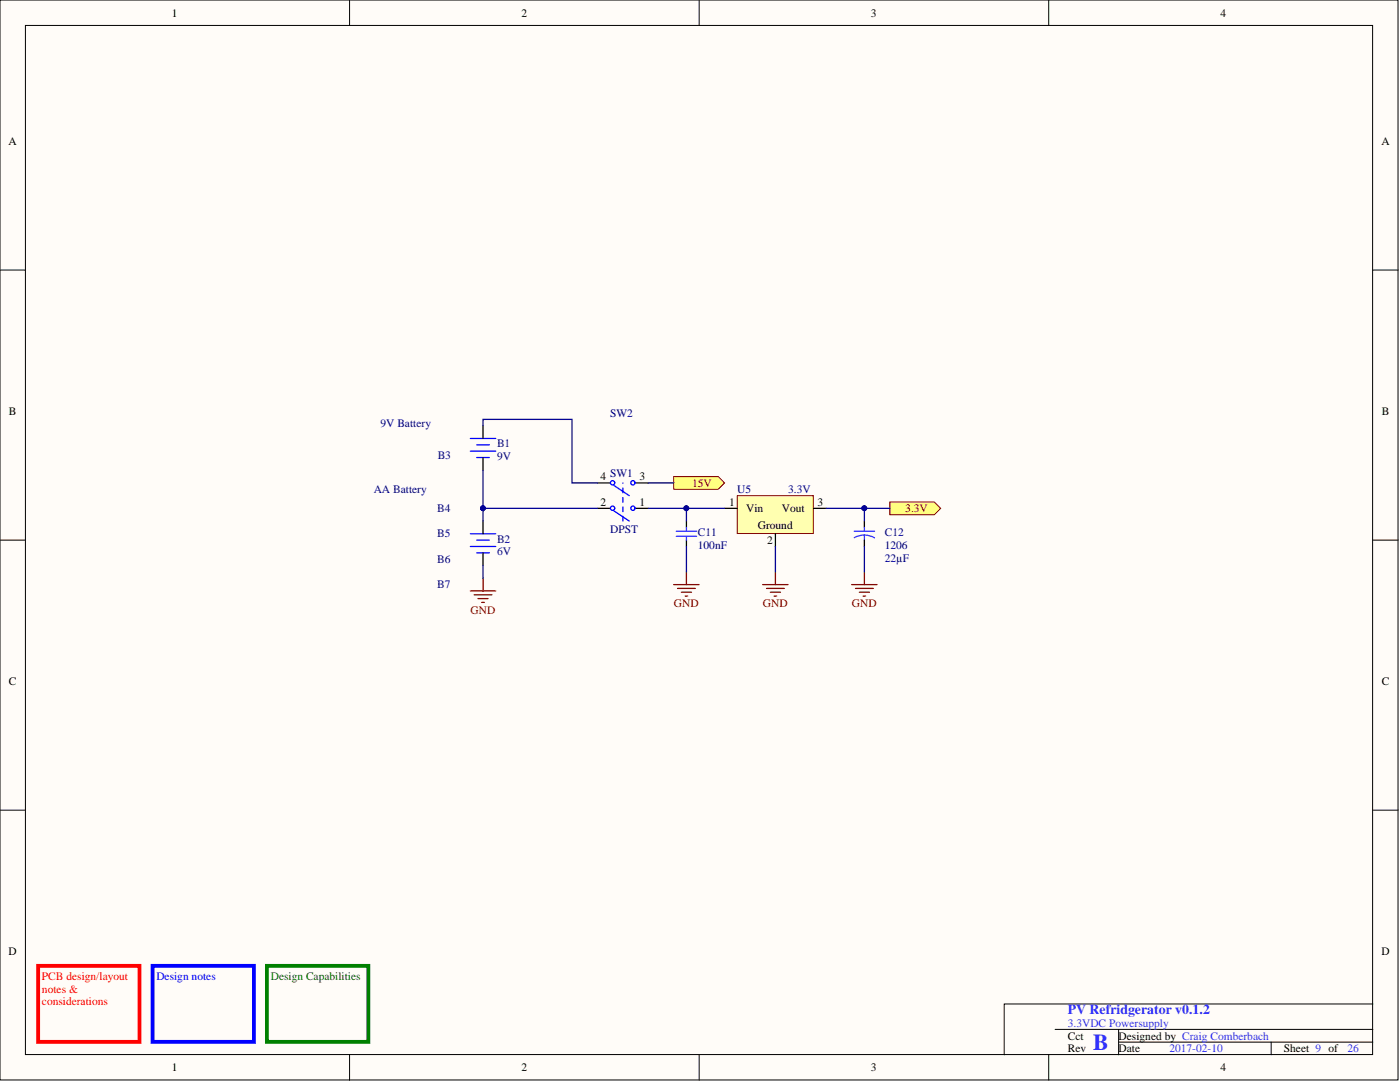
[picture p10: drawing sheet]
<svg xmlns="http://www.w3.org/2000/svg" width="279mm" height="216mm" viewBox="0 0 279 216" stroke-linecap="round" stroke-linejoin="round" font-family="sans-serif">
<g fill="#fffcf8" stroke="#000" stroke-width=".2">
<path d="M0 0h279v215.5h-279z"/>
<path d="M5.1 5.1h268.8v205.3h-268.8z"/>
</g>
<g fill="none" stroke="#000" stroke-width=".2">
<path d="M69.8 0v5.1M139.5 0v5.1M209.3 0v5.1M0 53.9h5.1M274 53.9h5.1M0 107.8h5.1M274 107.8h5.1M0 161.7h5.1M274 161.7h5.1M69.8 210.5v5M139.5 210.5v5M209.3 210.5v5"/>
<path d="M210.6 205.4h63.4M223.2 207.9h50.8M223.2 205.4v5.1M253.7 207.9v2.6M274 200.3h-73.6v10.2"/>
</g>
<path d="M7.6 192.7h20.3v15.2h-20.3z" fill="none" stroke="#f00" stroke-width=".76"/>
<path d="M53.3 192.7h20.2v15.2h-20.2z" fill="none" stroke="#008000" stroke-width=".76"/>
<path d="M30.4 192.7h20.3v15.2h-20.3z" fill="none" stroke="#00f" stroke-width=".76"/>
<g fill="#ffff80" stroke="#800000" stroke-width=".2">
<path d="M134.5 95.1h8.8l1.3 1.3-1.3 1.2h-8.8z" fill-rule="evenodd"/>
<path d="M177.6 100.2h8.9l1.2 1.2-1.2 1.3h-8.9z" fill-rule="evenodd"/>
</g>
<path d="M152.2 116.7h5.1M153 117.4h3.5M153.7 118.2h2.1M154.5 118.9h.5M154.8 114.1v2.6" fill="none" stroke="#800000" stroke-width=".25"/>
<path d="M147.1 98.9h15.2v7.6h-15.2z" fill="#ffffb0" stroke="#800000" stroke-width=".2"/>
<g fill="none" stroke="#000" stroke-width=".25">
<path d="M96.4 85v2.5M96.4 91.3v2.5M119.2 96.4h2.6M126.8 96.4h2.6M96.4 104v2.5M96.4 110.3v2.5M119.2 101.4h2.6M126.8 101.4h2.6M137 104v1.2M137 107.8v1.2M144.6 101.4h2.5M154.8 106.5v2.5"/>
<path d="M162.4 101.4h2.5M172.5 104v1.2M172.5 107.8v1.2"/>
</g>
<path d="M135 106h4M135 107h4M137 105.2v.8M137 107v.8M170.5 106h4M172.5 106.8l.8 .1 1.2 .4M172.5 106.8h-.8l-1.2 .5M172.5 105.2v.8M172.5 106.8v1" fill="none" stroke="#33f" stroke-width=".25"/>
<g fill="none" stroke="#800000" stroke-width=".25">
<path d="M93.9 117.9h5M94.6 118.7h3.6M95.4 119.4h2M96.4 115.4v2.5M134.5 116.7h5M135.2 117.4h3.6M136 118.2h2M136.7 118.9h.5M137 114.1v2.6M170 116.7h5M170.7 117.4h3.6M171.5 118.2h2"/>
<path d="M172.3 118.9h.5M172.5 114.1v2.6M96.1 120.2h.6"/>
</g>
<g fill="none" stroke="#00f" stroke-width=".25">
<path d="M93.9 87.5h5M93.9 90h5M95.1 88.8h2.6M95.1 91.3h2.6M122.5 96.9l3.1 2M93.9 106.5h5M93.9 109h5M95.1 107.8h2.6M95.1 110.3h2.6M122.5 101.9l3.1 2.1"/>
<circle cx="122.3" cy="96.3" r=".43"/>
<circle cx="126.3" cy="96.3" r=".43"/>
<circle cx="122.3" cy="101.4" r=".43"/>
<circle cx="126.3" cy="101.4" r=".43"/>
</g>
<path d="M124.3 104v-7.6" fill="none" stroke="#00f" stroke-width=".25" stroke-dasharray=".9 .9"/>
<path d="M96.4 85v-1.3h17.8v12.7h5M96.4 93.8v10.2M129.4 96.4h5.1M96.4 101.4h22.8M96.4 112.8v2.6M129.4 101.4h7.6M137 109v5.1M144.6 101.4h-7.6v2.6M154.8 109v5.1M164.9 101.4h12.7M172.5 101.4v2.6M172.5 109v5.1" fill="none" stroke="#000080" stroke-width=".25"/>
<g fill="#000080" stroke="#000080" stroke-width=".2">
<circle cx="137" cy="101.4" r=".48"/>
<circle cx="172.5" cy="101.4" r=".48"/>
<circle cx="96.4" cy="101.4" r=".48"/>
</g>
<text font-size="4.6" fill="#33f" x="218.2" y="209.5">B</text>
<text font-size="2.7" fill="#33f" x="213.1" y="202.3">PV Refridgerator v0.1.2</text>
<g font-size="2.3">
<text x="34.3" y="3.3">1</text>
<text x="104.1" y="3.3">2</text>
<text x="173.8" y="3.3">3</text>
<text x="243.6" y="3.3">4</text>
<text x="1.7" y="29">A</text>
<text x="275.7" y="29">A</text>
<text x="1.8" y="82.9">B</text>
<text x="275.8" y="82.9">B</text>
<text x="119.9" y="95.9">4</text>
<text x="127.6" y="95.9">3</text>
<text x="119.9" y="100.9">2</text>
<text x="127.6" y="100.9">1</text>
<text x="145.5" y="100.9">1</text>
<text x="163.1" y="100.9">3</text>
<text x="148.9" y="102.2">Vin</text>
<text x="151.2" y="105.5">Ground</text>
<text x="156" y="102.2">Vout</text>
<text x="153.1" y="108.5">2</text>
<text x="1.8" y="136.8">C</text>
<text x="275.8" y="136.8">C</text>
<text x="1.7" y="190.7">D</text>
<text x="275.7" y="190.7">D</text>
<text x="213.1" y="207.4">Cct</text>
<text x="213.1" y="210">Rev</text>
<text x="223.2" y="207.4">Designed by Craig Comberbach</text>
<text x="223.2" y="210">Date</text>
<text x="256.2" y="210">Sheet 9 of</text>
<text x="34.3" y="213.8">1</text>
<text x="104.1" y="213.8">2</text>
<text x="173.8" y="213.8">3</text>
<text x="243.6" y="213.8">4</text>
</g>
<g font-size="2.3" fill="#000080">
<text x="121.8" y="83.2">SW2</text>
<text x="75.9" y="85.3">9V Battery</text>
<text x="99.2" y="89.3">B1</text>
<text x="87.4" y="91.6">B3</text>
<text x="99.2" y="91.8">9V</text>
<text x="121.8" y="95.1">SW1</text>
<text x="74.6" y="98.3">AA Battery</text>
<text x="147.1" y="98.4">U5</text>
<text x="157.3" y="98.4">3.3V</text>
<text x="87.3" y="102.1">B4</text>
<text x="87.3" y="107.2">B5</text>
<text x="121.8" y="106.3">DPST</text>
<text x="139.3" y="107">C11</text>
<text x="176.6" y="107">C12</text>
<text x="87.3" y="112.3">B6</text>
<text x="99.2" y="110.8">6V</text>
<text x="99.2" y="108.3">B2</text>
<text x="139.3" y="109.6">100nF</text>
<text x="176.6" y="112.1">22µF</text>
<text x="176.6" y="109.6">1206</text>
<text x="87.3" y="117.3">B7</text>
</g>
<g font-size="2.3" fill="#800000">
<text x="138.1" y="97.1">15V</text>
<text x="180.7" y="102.2">3.3V</text>
<text x="93.9" y="122.5">GND</text>
<text x="134.5" y="121.2">GND</text>
<text x="152.3" y="121.2">GND</text>
<text x="170" y="121.2">GND</text>
</g>
<g font-size="2.3" fill="#f00">
<text x="8.4" y="195.5">PCB design/layout</text>
<text x="8.4" y="198.1">notes &amp;</text>
<text x="8.4" y="200.6">considerations</text>
</g>
<text font-size="2.3" fill="#00f" x="31.2" y="195.5">Design notes</text>
<text font-size="2.3" fill="#008000" x="54" y="195.5">Design Capabilities</text>
<g font-size="2.3" fill="#33f">
<text x="213.1" y="204.9">3.3VDC Powersupply</text>
<text x="233.4" y="210">2017-02-10</text>
<text x="268.9" y="210">26</text>
</g>
</svg>
